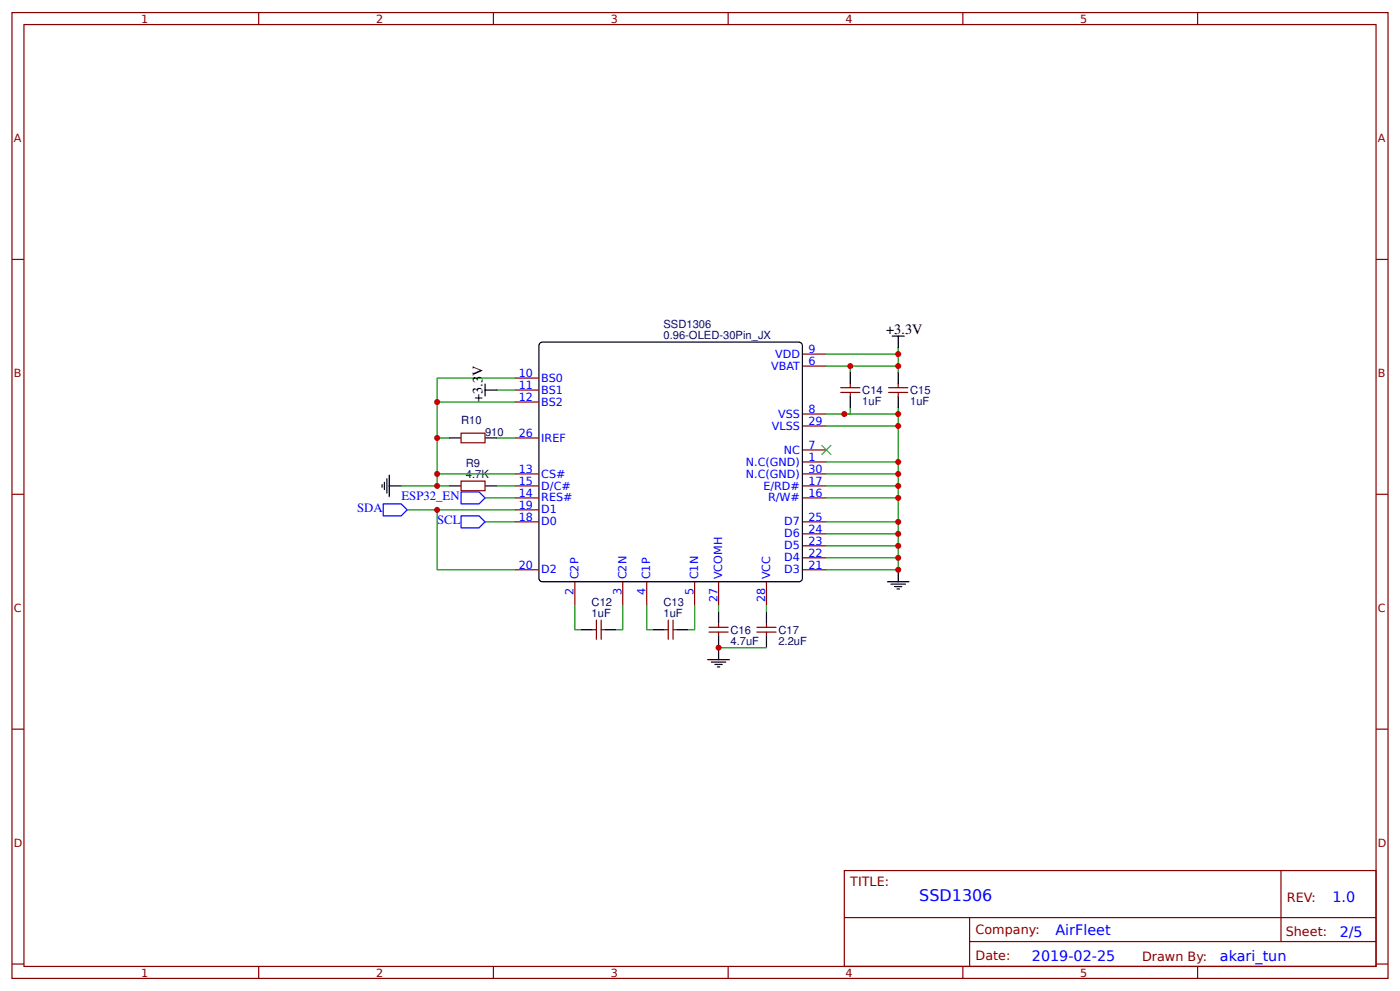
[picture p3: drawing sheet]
<svg xmlns="http://www.w3.org/2000/svg" width="309mm" height="219mm" viewBox="0 0 309 219" stroke-linecap="round" stroke-linejoin="round" font-family="sans-serif">
<g fill="none" stroke="#800" stroke-width=".26">
<path d="M2.6 2.8h304.1v213.2h-304.1zM5.3 5.4h298.7v208h-298.7zM57.1 2.8v2.6M109 2.8v2.6M160.9 2.8v2.6M212.7 2.8v2.6M264.6 2.8v2.6M2.6 57.3h2.7M304 57.3h2.7M177.3 78.2h5.3M101.9 95.6h5.3v2.2h-5.3zM113.8 83.5h5.3"/>
<path d="M113.8 86.1h5.3M113.8 88.8h5.3M113.8 96.7h5.3M177.3 99.4h5.3M177.3 94.1h5.3M177.3 91.4h5.3M177.3 80.8h5.3M185.7 86.7h4.3M185.7 85.6h4.3M187.9 84.8v.8M187.9 86.7v.7M196.3 86.7h4.3"/>
<path d="M196.3 85.6h4.3M198.4 84.8v.8M198.4 86.7v.7M2.6 109.1h2.7M101.9 106.2h5.3v2.1h-5.3zM113.8 104.6h5.3M113.8 107.3h5.3M113.8 109.9h5.3M113.8 112.6h5.3M113.8 115.2h5.3M177.3 104.6h5.3M177.3 107.3h5.3"/>
<path d="M177.3 109.9h5.3M177.3 115.2h5.3M177.3 117.9h5.3M177.3 102h5.3M304 109.1h2.7M113.8 125.8h5.3M127 128.5v5.2M131 139h.8M131.8 136.9v4.3M132.8 136.9v4.3M132.8 139h.8M137.6 128.5v5.2"/>
<path d="M142.9 128.5v5.2M146.8 139h.8M147.6 136.9v4.3M148.7 139h.8M148.7 136.9v4.3M153.5 128.5v5.2M156.6 139.6h4.3M156.6 138.5h4.3M158.7 128.5v5.2M158.7 137.7v.8M158.7 139.6v.8M167.2 139.6h4.2"/>
<path d="M167.2 138.5h4.2M169.3 128.5v5.2M169.3 137.7v.8M169.3 139.6v.8M177.3 125.8h5.3M177.3 123.2h5.3M177.3 120.5h5.3M2.6 161h2.7M304 161h2.7M186.5 192.2h117.5v21.2h-117.5zM283 192.2v15.7M2.6 212.9h2.7"/>
<path d="M57.1 213.4v2.6M109 213.4v2.6M160.9 213.4v2.6M186.6 202.6h117.3M212.7 213.4v2.6M214.2 207.9h89.7M214.2 202.6v10.6M264.6 213.4v2.6M304 212.9h2.7"/>
</g>
<g fill="none" stroke="#000" stroke-width=".26">
<path d="M119.3 75.8l.6-.3h56.6a.79 .79 0 0 1 .8 .8v51.4a.79 .79 0 0 1-.8 .8h-56.6a.79 .79 0 0 1-.8-.8v-51.4zM197.1 74.2h2.7M198.4 74.2v2.7M99.2 96.7h2.7M107.2 96.7h2.6M107.2 86.1h2.6M107.2 84.8v2.6M187.9 82.2v2.6M187.9 87.4v2.7M198.4 82.2v2.6M198.4 87.4v2.7M84.4 107v.6"/>
<path d="M84.9 106.5v1.6M85.5 105.7v3.2M86 107.3h2.6M86 104.9v4.8M99.2 107.3h2.7M107.2 107.3h2.6M128.3 139h2.7M133.6 139h2.7M144.2 139h2.6M149.5 139h2.6M158.7 135.1v2.6M169.3 135.1v2.6"/>
<path d="M196.1 128.5h4.7M196.8 129h3.2M197.6 129.5h1.6M198.2 130h.5M198.4 125.8v2.7M156.4 145.7h4.7M157.2 146.2h3.1M158 146.7h1.5M158.5 147.2h.5M158.7 140.4v5.3M169.3 140.4v2.6"/>
</g>
<g fill="none" stroke="#080" stroke-width=".26">
<path d="M182.6 78.2h15.8v2.6M198.4 76.9v1.3M96.6 96.7h2.6M96.6 88.8h17.2M109.8 96.7h4M109.8 86.1h4M113.8 83.5h-17.2v23.8h-8M182.6 94.1h15.8v7.9M182.6 80.8h5.3v1.4M187.9 90.1v1.3h-5.3M187.9 80.8h10.5v1.4M198.4 90.1v1.3h-11.9"/>
<path d="M198.4 91.4v2.7M90 112.6h23.8M96.6 112.6v13.2h17.2M96.6 104.6h17.2M96.6 107.3h2.6M107.2 109.9h6.6M107.2 115.2h6.6M109.8 107.3h4M182.6 115.2h15.8v10.6h-15.8M182.6 109.9h15.8v5.3M182.6 102h15.8v7.9M182.6 117.9h15.8"/>
<path d="M182.6 104.6h15.8M182.6 107.3h15.8M127 133.7v5.3h1.3M137.6 133.7v5.3h-1.3M142.9 133.7v5.3h1.3M153.5 133.7v5.3h-1.4M158.7 133.7v1.4M169.3 133.7v1.4M182.6 120.5h15.8M182.6 123.2h15.8M158.7 143h10.6"/>
</g>
<path d="M84.7 111.3h3.9l1.4 1.3-1.4 1.3h-3.9zM101.9 108.6h3.9l1.4 1.3-1.4 1.4h-3.9zM101.9 113.9h3.9l1.4 1.3-1.4 1.3h-3.9z" fill="none" stroke="#00f" stroke-width=".26"/>
<path d="M181.5 98.3l2.1 2.1zM183.6 98.3l-2.1 2.1z" fill="#000" stroke="#3c3" stroke-width=".26"/>
<g fill="#c00">
<circle cx="96.6" cy="88.8" r=".66"/>
<circle cx="96.6" cy="107.3" r=".66"/>
<circle cx="187.9" cy="80.8" r=".66"/>
<circle cx="198.4" cy="91.4" r=".66"/>
<circle cx="198.4" cy="94.1" r=".66"/>
<circle cx="186.5" cy="91.4" r=".66"/>
<circle cx="96.6" cy="112.6" r=".66"/>
<circle cx="158.8" cy="143" r=".66"/>
<circle cx="198.4" cy="107.3" r=".66"/>
<circle cx="198.4" cy="109.9" r=".66"/>
<circle cx="198.4" cy="123.2" r=".66"/>
<circle cx="198.4" cy="117.9" r=".66"/>
<circle cx="198.4" cy="125.8" r=".66"/>
<circle cx="198.4" cy="120.5" r=".66"/>
<circle cx="198.4" cy="115.2" r=".66"/>
<circle cx="198.4" cy="104.6" r=".66"/>
<circle cx="198.4" cy="102" r=".66"/>
<circle cx="198.4" cy="80.8" r=".66"/>
<circle cx="198.4" cy="78.2" r=".66"/>
<circle cx="96.6" cy="104.6" r=".66"/>
<circle cx="96.6" cy="96.7" r=".66"/>
</g>
<text font-size="3.5" fill="#00f" x="203.1" y="199">SSD1306</text>
<g font-size="3.2">
<text x="195.8" y="73.7">+3.3V</text>
<text x="106.6" y="88.8" transform="rotate(-90 106.6 88.8)">+3.3V</text>
</g>
<g font-size="3.2" fill="#00f">
<text x="294.4" y="199.2">1.0</text>
<text x="233.2" y="206.3">AirFleet</text>
<text x="296" y="206.9">2/5</text>
<text x="228" y="212.2">2019-02-25</text>
<text x="269.5" y="212.1">akari_tun</text>
</g>
<g font-size="2.8" fill="#00f">
<text x="78.9" y="113.1">SDA</text>
<text x="88.7" y="110.5">ESP32_EN</text>
<text x="96.6" y="115.8">SCL</text>
</g>
<g font-size="2.8" fill="#800">
<text x="187.9" y="195.7">TITLE:</text>
<text x="284.3" y="199.2">REV:</text>
<text x="215.5" y="206.3">Company:</text>
<text x="284.1" y="206.8">Sheet:</text>
<text x="215.5" y="212.1">Date:</text>
<text x="252.3" y="212.1">Drawn By:</text>
</g>
<g font-size="2.5" fill="#800">
<text x="31.2" y="5">1</text>
<text x="83.1" y="5">2</text>
<text x="134.9" y="5">3</text>
<text x="186.8" y="5">4</text>
<text x="238.7" y="5">5</text>
<text x="3" y="31.4">A</text>
<text x="304.4" y="31.4">A</text>
<text x="3" y="83.2">B</text>
<text x="304.4" y="83.2">B</text>
<text x="3" y="135.1">C</text>
<text x="304.4" y="135.1">C</text>
<text x="3" y="186.9">D</text>
<text x="304.4" y="186.9">D</text>
<text x="31.2" y="215.6">1</text>
<text x="83.1" y="215.6">2</text>
<text x="134.9" y="215.6">3</text>
<text x="186.8" y="215.6">4</text>
<text x="238.7" y="215.6">5</text>
</g>
<g font-size="2.5" fill="#000080">
<text x="146.6" y="74.7">0.96-OLED-30Pin_JX</text>
<text x="146.6" y="72.4">SSD1306</text>
<text x="190.5" y="89.4">1uF</text>
<text x="190.5" y="87">C14</text>
<text x="201.1" y="89.4">1uF</text>
<text x="201.1" y="87">C15</text>
<text x="101.9" y="93.7">R10</text>
<text x="107.2" y="96.3">910</text>
<text x="102.9" y="105.4">4.7K</text>
<text x="102.9" y="103">R9</text>
<text x="130.7" y="136.1">1uF</text>
<text x="130.7" y="133.7">C12</text>
<text x="146.6" y="136.1">1uF</text>
<text x="146.6" y="133.7">C13</text>
<text x="161.4" y="142.3">4.7uF</text>
<text x="161.4" y="139.9">C16</text>
<text x="172" y="142.3">2.2uF</text>
<text x="172" y="139.9">C17</text>
</g>
<g font-size="2.5" fill="#00f">
<text x="178.6" y="77.9">9</text>
<text x="114.6" y="83.2">10</text>
<text x="170.4" y="81.6">VBAT</text>
<text x="171.3" y="79">VDD</text>
<text x="178.6" y="80.6">6</text>
<text x="114.6" y="85.9">11</text>
<text x="114.6" y="88.5">12</text>
<text x="119.6" y="84.3">BS0</text>
<text x="119.6" y="86.9">BS1</text>
<text x="119.6" y="89.6">BS2</text>
<text x="170.5" y="94.9">VLSS</text>
<text x="171.9" y="92.2">VSS</text>
<text x="178.6" y="93.8">29</text>
<text x="178.6" y="91.1">8</text>
<text x="114.6" y="96.4">26</text>
<text x="119.6" y="97.5">IREF</text>
<text x="173.2" y="100.1">NC</text>
<text x="178.6" y="101.7">1</text>
<text x="178.6" y="99.1">7</text>
<text x="114.6" y="104.4">13</text>
<text x="114.6" y="107">15</text>
<text x="119.6" y="105.4">CS#</text>
<text x="164.8" y="105.4">N.C(GND)</text>
<text x="164.8" y="102.8">N.C(GND)</text>
<text x="178.6" y="107">17</text>
<text x="178.6" y="104.4">30</text>
<text x="114.6" y="109.7">14</text>
<text x="114.6" y="112.3">19</text>
<text x="119.6" y="108.1">D/C#</text>
<text x="119.6" y="110.7">RES#</text>
<text x="119.6" y="113.4">D1</text>
<text x="168.7" y="108.1">E/RD#</text>
<text x="169.7" y="110.7">R/W#</text>
<text x="178.6" y="109.7">16</text>
<text x="114.6" y="115">18</text>
<text x="119.6" y="116">D0</text>
<text x="173.3" y="118.7">D6</text>
<text x="173.3" y="116">D7</text>
<text x="178.6" y="117.6">24</text>
<text x="178.6" y="115">25</text>
<text x="114.6" y="125.5">20</text>
<text x="173.3" y="124">D4</text>
<text x="173.3" y="121.3">D5</text>
<text x="178.6" y="125.5">21</text>
<text x="178.6" y="122.9">22</text>
<text x="178.6" y="120.3">23</text>
<text x="119.6" y="126.6">D2</text>
<text x="126.7" y="131.4" transform="rotate(-90 126.7 131.4)">2</text>
<text x="127.8" y="127.9" transform="rotate(-90 127.8 127.9)">C2P</text>
<text x="137.3" y="131.4" transform="rotate(-90 137.3 131.4)">3</text>
<text x="138.4" y="127.9" transform="rotate(-90 138.4 127.9)">C2N</text>
<text x="142.6" y="131.4" transform="rotate(-90 142.6 131.4)">4</text>
<text x="143.7" y="127.9" transform="rotate(-90 143.7 127.9)">C1P</text>
<text x="153.2" y="131.4" transform="rotate(-90 153.2 131.4)">5</text>
<text x="154.3" y="127.9" transform="rotate(-90 154.3 127.9)">C1N</text>
<text x="159.5" y="127.9" transform="rotate(-90 159.5 127.9)">VCOMH</text>
<text x="170.1" y="127.9" transform="rotate(-90 170.1 127.9)">VCC</text>
<text x="173.3" y="126.6">D3</text>
<text x="158.5" y="132.9" transform="rotate(-90 158.5 132.9)">27</text>
<text x="169.1" y="132.9" transform="rotate(-90 169.1 132.9)">28</text>
</g>
</svg>
